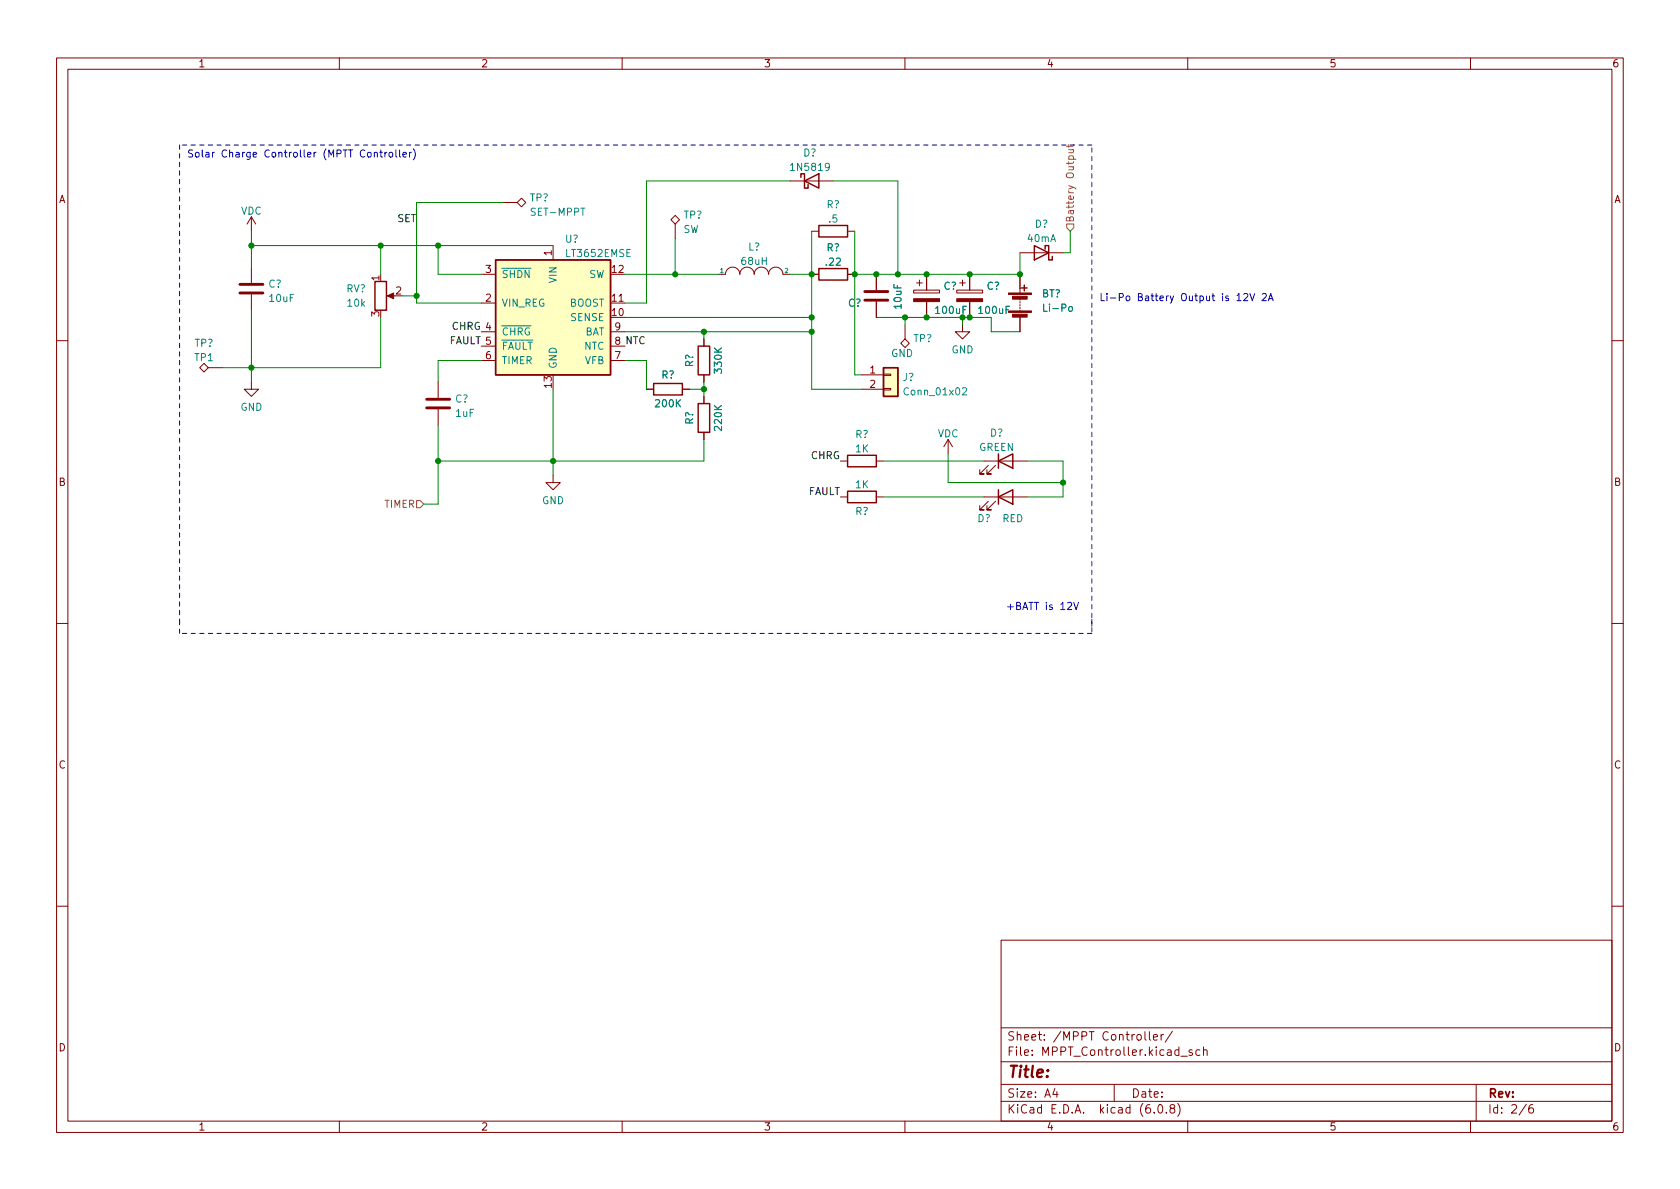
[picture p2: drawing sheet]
<svg xmlns="http://www.w3.org/2000/svg" width="297mm" height="210mm" viewBox="0 0 297 210" stroke-linecap="round" stroke-linejoin="round" font-family="sans-serif">
<g fill="none" stroke="#840000" stroke-width=".18">
<path d="M10 10.2h277v190.1h-277zM12 12.2h273v186.1h-273zM60 10.2v2M110 10.2v2M160 10.2v2M210 10.2v2M260 10.2v2M44.4 38.3v2.6M44.4 38.3l-.7 1.3M44.4 38.3l.8 1.3M88.9 35.8h2.5M92.2 35l.8 .8-.8 .8-.8-.8z"/>
<path d="M119.4 38.1l.7 .8-.7 .7-.8-.7zM119.4 39.6v2.6M139.7 32h7.6M44.4 47.2v2.8M44.4 52.1v2.8M68.8 52.3h1M85.1 48.5h2.5M85.1 53.6h2.5M85.1 58.7h2.5M97.8 43.4v2.6M107.9 53.6h2.6M107.9 58.7h2.6"/>
<path d="M124.5 59.9v1.3M127 48.5h1.3a1.27 1.27 0 0 1 1.2-1.3 1.27 1.27 0 0 1 1.3 1.3 1.27 1.27 0 0 1 1.3-1.3 1.27 1.27 0 0 1 1.2 1.3 1.27 1.27 0 0 1 1.3-1.3 1.27 1.27 0 0 1 1.3 1.3 1.27 1.27 0 0 1 1.3-1.3 1.27 1.27 0 0 1 1.2 1.3h1.3M143.5 48.5h1.3M143.5 40.9h1.3M149.9 48.5h1.2M149.9 40.9h1.2M154.9 48.5v2.8M154.9 53.3v2.8M160 59.9l.8 .8-.8 .8-.7-.8zM160 57.4v2.5M161.5 51.3h4.6v.5h-4.6zM162.1 50h1"/>
<path d="M162.6 49.5v1M163.8 48.5v2.8M163.8 53.3v2.8M169.2 51.3h4.5v.5h-4.5zM169.7 50h1M170.2 57.4v1.3h1.2l-1.2 1.2-1.3-1.2h1.3M170.2 49.5v1M171.4 48.5v2.8M171.4 53.3v2.8M180.3 44.7h7.7M180.3 48.5v3.3M180.3 52.8v.3"/>
<path d="M180.3 53.3v.3M180.3 53.8v.3M180.3 54.4v.2M180.3 54.9v.2M180.3 56.1v2.6M10 60.2h2M36.1 64.3l.7 .7-.7 .8-.8-.8zM36.8 65h2.6M44.4 67.6v1.2h1.3l-1.3 1.3-1.2-1.3h1.2M77.5 67.6v2.8M77.5 72.4v2.8M85.1 61.2h2.5"/>
<path d="M85.1 63.7h2.5M107.9 61.2h2.6M107.9 63.7h2.6M114.3 68.8h1.3M120.6 68.8h1.3M124.5 66.3v1.3M124.5 70.1v1.3M124.5 76.4v1.3M152.4 68.8h3.8M152.4 66.3h3.8M156.2 68.7h1.3v.3h-1.3zM156.2 66.2h1.3v.2h-1.3z"/>
<path d="M167.6 77.7l-.7 1.3M167.6 77.7v2.6M167.6 77.7l.8 1.3M285 60.2h2M97.8 84.1v1.2h1.3l-1.3 1.3-1.3-1.3h1.3M148.6 81.5h1.3M148.6 87.9h1.3M154.9 81.5h1.3M154.9 87.9h1.3M174 81.5h7.6M174 87.9h7.6M174.8 88.6l-1.6 1.6h.8h-.8v-.8"/>
<path d="M174.8 82.3l-1.6 1.5h.8h-.8v-.7M176 88.6l-1.5 1.6h.8h-.8v-.8M176 82.3l-1.5 1.5h.8h-.8v-.7M10 110.2h2M285 110.2h2M10 160.2h2M177 166.3h108v32h-108zM285 160.2h2M60 198.3v2M110 198.3v2M160 198.3v2M177 194.8h108"/>
<path d="M177 191.8h108M177 187.8h108M177 181.8h108M186.5 192.5l-.4 1h1M186.9 193v1M197 191.8v3M202.4 182.4v1.3l.2 .2M203.2 182.4v1.3l.2 .2M203.9 183.4l.7-.1v-.3l-.5-.1-.2 .2 .1 .8h.6M204.1 196.7v.1M204.9 195.4l.2-.1a.81 .81 0 0 1 .6 .7 .81 .81 0 0 1-.3 .8h-.2a.81 .81 0 0 1-.6-.6 .81 .81 0 0 1 .3-.8zM205.3 182.9v1"/>
<path d="M205.7 182.9l-.3 .1-.1 .2M206.2 196.7v.1M207.1 196l-.2-.3v-.2l.2-.2 .5 .1 .1 .2-.1 .2-.6 .2-.1 .3v.4l.2 .1h.5l.1-.3-.1-.4-.2-.1M207.3 182.4l-1.3 1.9M208.2 195.1a1.72 1.72 0 0 1 0 2.3M208.8 186.8h1.1M210 198.3v2M210.8 185.7l-.4-.1-.2 .2 .1 .3 .5 .1v.4h-.6M212.1 185.7l-.4-.1-.3 .3v.4l.2 .3h.5M212.8 185.8l.2-.2 .4 .1v.9M212.8 185.1v1.5M260 198.3v2"/>
<path d="M261 191.8v6.5M269.9 195.3l-1.3 1.9M271 195.3a.6 .6 0 0 0-.7 .7v.5l.1 .3h.5l.2-.1 .1-.5-.2-.2-.4-.1-.3 .3"/>
</g>
<g fill="none" stroke="#840000" stroke-width=".25">
<path d="M141.6 31.4v-.7h.6v2.6h.7v-.7M142.2 32l2.6-1.3v2.6zM144.8 39.9h5.1v2h-5.1zM66.3 49.8h2v5.1h-2zM87.6 46h20.3v20.3h-20.3zM144.8 47.5h5.1v2h-5.1zM180.6 50.9h1M181.1 50.4v1M182.9 43.4l2.5 1.3-2.5 1.3zM184.8 44.1v-.7h.6v2.6h.7v-.7M115.6 67.8h5v2h-5zM123.4 71.4h2.1v5h-2.1z"/>
<path d="M123.4 61.2h2.1v5.1h-2.1zM156.2 65h2.5v5.1h-2.5zM149.9 80.5h5v2h-5zM149.9 86.9h5v2h-5zM176.5 87.9l2.6-1.3v2.5zM176.5 81.5l2.6-1.2v2.5zM176.5 80.3v2.5M176.5 86.6v2.5"/>
</g>
<path d="M42.4 51.8h4.1M42.4 50.3h4.1M152.9 53.1h4.1M152.9 51.6h4.1M75.4 72.1h4.1M75.4 70.6h4.1" fill="none" stroke="#840000" stroke-width=".51"/>
<g fill="#ffffc2" stroke="#ffffc2" stroke-width=".18">
<path d="M87.6 46h20.3v20.3h-20.3z"/>
<path d="M156.2 65h2.5v5.1h-2.5z"/>
</g>
<g fill="#840000" stroke="#840000" stroke-width=".18">
<path d="M178.3 55h4.1v.2h-4.1z"/>
<path d="M178.3 51.8h4.1v.3h-4.1z"/>
<path d="M179 55.6h2.6v.5h-2.6z"/>
<path d="M179 52.4h2.6v.5h-2.6z"/>
<path d="M169.2 52.8h4.5v.5h-4.5z"/>
<path d="M161.5 52.8h4.6v.5h-4.6z"/>
<path d="M68.5 52.3l1.1-.5v1z"/>
</g>
<path d="M189 54.3l.2-.1 .4 .1v.5l-.1 .2-.3 .1-.2-.2zM170.2 68.7l.5-.1 .2 .3-.8 .9h.8" fill="none" stroke="#008484" stroke-width=".18"/>
<path d="M188.6 39.6h1.3v.7l-.7 .6-.6-.6zM189 26.5h.8M189 25.6v.4M189.7 26.5l.1 .2-.1 .3h-.7M189.8 25.6l-.2 .3h-1.1M73.7 88.5h.6l.6 .6-.6 .7h-.6z" fill="none" stroke="#848400" stroke-width=".18"/>
<g fill="none" stroke="#0000c2" stroke-width=".18">
<path d="M67.1 26.9h.5M67.3 26.5v1.1l.3 .2M68.1 26.9v.9M68.4 26.9l-.3 .3M68.9 27l.3-.1 .2 .3v.3l-.2 .3-.3-.1-.1-.2zM70 26.5v1.1l.2 .2M70.7 26.5v1.1l.1 .2M71.3 27.4l.6-.2-.1-.2-.4-.1-.1 .2v.6h.5M72.4 26.9v.9M72.8 26.9l-.4 .3M73.1 26.3a1.46 1.46 0 0 1 0 2M218.7 52.3l.4-.4v1.3"/>
<path d="M218.7 53.2h.7M219.9 52l.5-.1 .2 .4-.8 .9h.8M221 51.9l.4 1.3 .4-1.3M223.2 52l.5-.1 .2 .4-.8 .9h.8M224.3 53.2l.4-1.3 .4 1.3M224.4 52.8h.6M188.8 106.6l.4-.1 .3 .4-.8 .9h.8M189.9 106.5l.4 1.3 .4-1.3"/>
</g>
<path d="M31.7 25.6v85.1M193 25.6h-161.3M31.7 112v-2.5M193 110.7v-85.1M193 112h-161.3M193 109.5v2.5" fill="none" stroke="#0000c2" stroke-width=".18" stroke-dasharray=".8 .8"/>
<g fill="none" stroke="#008400" stroke-width=".18">
<path d="M88.9 35.8h-15.2v17.8h11.4M139.7 32h-25.4v21.6h-3.8M147.3 32h11.4v16.5M44.4 43.4h53.4M44.4 40.9v6.3M44.4 54.9v12.7M67.3 56.1v8.9h-27.9M67.3 43.4v5.1M71.1 52.3h2.6M77.5 43.4v5.1h7.6M110.5 56.1h33M110.5 48.5h16.5"/>
<path d="M110.5 58.7h33M119.4 42.2v6.3M124.5 58.7v1.2M139.7 48.5h3.8M143.5 40.9v27.9h8.9M151.1 40.9v25.4h1.3M154.9 56.1h20.4v2.6h5M160 56.1v1.3M170.2 56.1v1.3M180.3 44.7v3.8h-29.2M189.2 40.9v3.8h-1.2M77.5 75.2v13.9h-2.6"/>
<path d="M85.1 63.7h-7.6v3.9M97.8 68.8v15.3M110.5 63.7h3.8v5.1M121.9 68.8h2.6M124.5 67.6v2.5M124.5 77.7v3.8h-47M156.2 81.5h17.8M156.2 87.9h17.8M167.6 80.3v5h20.4M181.6 81.5h6.4v6.4h-6.4"/>
</g>
<g fill="#008400" stroke="#008400" stroke-width=".18">
<circle cx="170.2" cy="56.1" r=".46"/>
<circle cx="163.8" cy="56.1" r=".46"/>
<circle cx="188" cy="85.3" r=".46"/>
<circle cx="163.8" cy="48.5" r=".46"/>
<circle cx="171.4" cy="48.5" r=".46"/>
<circle cx="171.4" cy="56.1" r=".46"/>
<circle cx="180.3" cy="48.5" r=".46"/>
<circle cx="154.9" cy="48.5" r=".46"/>
<circle cx="160" cy="56.1" r=".46"/>
<circle cx="158.7" cy="48.5" r=".46"/>
<circle cx="143.5" cy="58.7" r=".46"/>
<circle cx="124.5" cy="68.8" r=".46"/>
<circle cx="151.1" cy="48.5" r=".46"/>
<circle cx="143.5" cy="48.5" r=".46"/>
<circle cx="143.5" cy="56.1" r=".46"/>
<circle cx="124.5" cy="58.7" r=".46"/>
<circle cx="77.5" cy="81.5" r=".46"/>
<circle cx="44.4" cy="65" r=".46"/>
<circle cx="67.3" cy="43.4" r=".46"/>
<circle cx="44.4" cy="43.4" r=".46"/>
<circle cx="77.5" cy="43.4" r=".46"/>
<circle cx="73.7" cy="52.3" r=".46"/>
<circle cx="119.4" cy="48.5" r=".46"/>
<circle cx="97.8" cy="81.5" r=".46"/>
</g>
<text font-size="2.8" fill="#840000" x="178" y="190.6">Title:</text>
<g font-size="2.1" fill="#840000">
<text x="178" y="184">Sheet: /MPPT Controller/</text>
<text x="178" y="186.7">File: MPPT_Controller.kicad_sch</text>
<text x="178" y="196.9">KiCad E.D.A. kicad (6.0.8)</text>
<text x="178" y="194.1">Size: A4</text>
<text x="200" y="194.1">Date:</text>
<text x="263" y="194.1">Rev:</text>
<text x="263" y="196.9">Id: 2/6</text>
</g>
<g font-size="1.8" fill="#840000">
<text x="35" y="11.9">1</text>
<text x="85" y="11.9">2</text>
<text x="135" y="11.9">3</text>
<text x="185" y="11.9">4</text>
<text x="235" y="11.9">5</text>
<text x="285" y="11.9">6</text>
<text x="10.3" y="35.9">A</text>
<text x="285.3" y="35.9">A</text>
<text x="97.5" y="45.2" transform="rotate(-90 97.5 45.2)">1</text>
<text x="67.1" y="49.6" transform="rotate(-90 67.1 49.6)">1</text>
<text x="70" y="52.1">2</text>
<text x="85.9" y="53.3">2</text>
<text x="85.9" y="48.3">3</text>
<text x="108.2" y="53.3">11</text>
<text x="108.2" y="48.3">12</text>
<text x="67.1" y="56" transform="rotate(-90 67.1 56)">3</text>
<text x="108.2" y="55.9">10</text>
<text x="108.7" y="58.4">9</text>
<text x="85.9" y="63.5">6</text>
<text x="108.7" y="63.5">7</text>
<text x="97.5" y="68.5" transform="rotate(-90 97.5 68.5)">13</text>
<text x="153.8" y="66">1</text>
<text x="153.8" y="68.6">2</text>
<text x="10.3" y="85.9">B</text>
<text x="285.3" y="85.9">B</text>
<text x="10.3" y="135.9">C</text>
<text x="285.3" y="135.9">C</text>
<text x="10.3" y="185.9">D</text>
<text x="285.3" y="185.9">D</text>
<text x="35" y="199.9">1</text>
<text x="85" y="199.9">2</text>
<text x="135" y="199.9">3</text>
<text x="185" y="199.9">4</text>
<text x="235" y="199.9">5</text>
<text x="285" y="199.9">6</text>
</g>
<g font-size="1.8" fill="#0000c2">
<text x="33" y="27.8">Solar Charge Controller (MPTT Controller)</text>
<text x="194.3" y="53.2">Li-Po Battery Output is 12V 2A</text>
<text x="177.8" y="107.8">+BATT is 12V</text>
</g>
<g font-size="1.8" fill="#008484">
<text x="142" y="27.7">D?</text>
<text x="93.7" y="35.6">TP?</text>
<text x="140.1" y="30.2">1N5819</text>
<text x="42.6" y="37.9">VDC</text>
<text x="94.1" y="38.1">SET-MPPT</text>
<text x="120.8" y="41.2">SW</text>
<text x="120.8" y="38.7">TP?</text>
<text x="146.1" y="36.8">R?</text>
<text x="146.6" y="39.3">.5</text>
<text x="183" y="40.3">D?</text>
<text x="99.9" y="42.9">U?</text>
<text x="100.2" y="45.4">LT3652EMSE</text>
<text x="131.2" y="46.8">68uH</text>
<text x="132.3" y="44.3">L?</text>
<text x="146.1" y="47">.22</text>
<text x="146.1" y="44.4">R?</text>
<text x="181.7" y="42.8">40mA</text>
<text x="47.5" y="50.8">C?</text>
<text x="47.7" y="53.4">10uF</text>
<text x="61.2" y="51.7">RV?</text>
<text x="88.6" y="49.1">~{SHDN}</text>
<text x="98.4" y="49.9" transform="rotate(-90 98.4 49.9)">VIN</text>
<text x="104.1" y="49.1">SW</text>
<text x="166.8" y="51.2">C?</text>
<text x="174.5" y="51.2">C?</text>
<text x="184.2" y="52.6">BT?</text>
<text x="61.5" y="54.2">10k</text>
<text x="88.6" y="54.2">VIN_REG</text>
<text x="88.6" y="59.3">~{CHRG}</text>
<text x="100.6" y="54.2">BOOST</text>
<text x="100.9" y="56.8">SENSE</text>
<text x="103.3" y="59.3">BAT</text>
<text x="149.9" y="54.2">C?</text>
<text x="159.4" y="54.5" transform="rotate(-90 159.4 54.5)">10uF</text>
<text x="165.6" y="55.5">100uF</text>
<text x="173.2" y="55.5">100uF</text>
<text x="184.8" y="55.1">Li-Po</text>
<text x="34.4" y="61.3">TP?</text>
<text x="34.4" y="63.9">TP1</text>
<text x="88.6" y="61.8">~{FAULT}</text>
<text x="88.6" y="64.4">TIMER</text>
<text x="98.4" y="65.3" transform="rotate(-90 98.4 65.3)">GND</text>
<text x="103.3" y="61.8">NTC</text>
<text x="103.4" y="64.4">VFB</text>
<text x="122.6" y="64.9" transform="rotate(-90 122.6 64.9)">R?</text>
<text x="127.6" y="65.9" transform="rotate(-90 127.6 65.9)">330K</text>
<text x="157.5" y="63.1">GND</text>
<text x="161.5" y="60.5">TP?</text>
<text x="168.2" y="62.5">GND</text>
<text x="80.5" y="71.2">C?</text>
<text x="116.9" y="66.9">R?</text>
<text x="159.6" y="67.4">J?</text>
<text x="160.2" y="69.9">Conn_01x02</text>
<text x="42.5" y="72.6">GND</text>
<text x="80.6" y="73.7">1uF</text>
<text x="116" y="72">200K</text>
<text x="122.6" y="75.1" transform="rotate(-90 122.6 75.1)">R?</text>
<text x="127.6" y="76" transform="rotate(-90 127.6 76)">220K</text>
<text x="151.2" y="77.4">R?</text>
<text x="165.8" y="77.3">VDC</text>
<text x="175" y="77.2">D?</text>
<text x="151.3" y="80">1K</text>
<text x="173.1" y="79.7">GREEN</text>
<text x="95.8" y="89.1">GND</text>
<text x="151.3" y="86.3">1K</text>
<text x="151.2" y="91.1">R?</text>
<text x="172.8" y="92.3">D?</text>
<text x="177.2" y="92.3">RED</text>
</g>
<g font-size="1.8">
<text x="70.2" y="39.3">SET</text>
<text x="79.9" y="58.3">CHRG 4</text>
<text x="79.3" y="60.9">FAULT 5</text>
<text x="108.7" y="61">8 NTC</text>
<text x="143.4" y="81.2">CHRG</text>
<text x="142.8" y="87.5">FAULT</text>
</g>
<g font-size="1.8" fill="#848400">
<text x="189.9" y="39.4" transform="rotate(-90 189.9 39.4)">Battery Output</text>
<text x="68" y="89.8">TIMER</text>
</g>
<g font-size="1.1" fill="#008484">
<text x="127.3" y="48.3">1</text>
<text x="138.8" y="48.3">2</text>
</g>
</svg>
